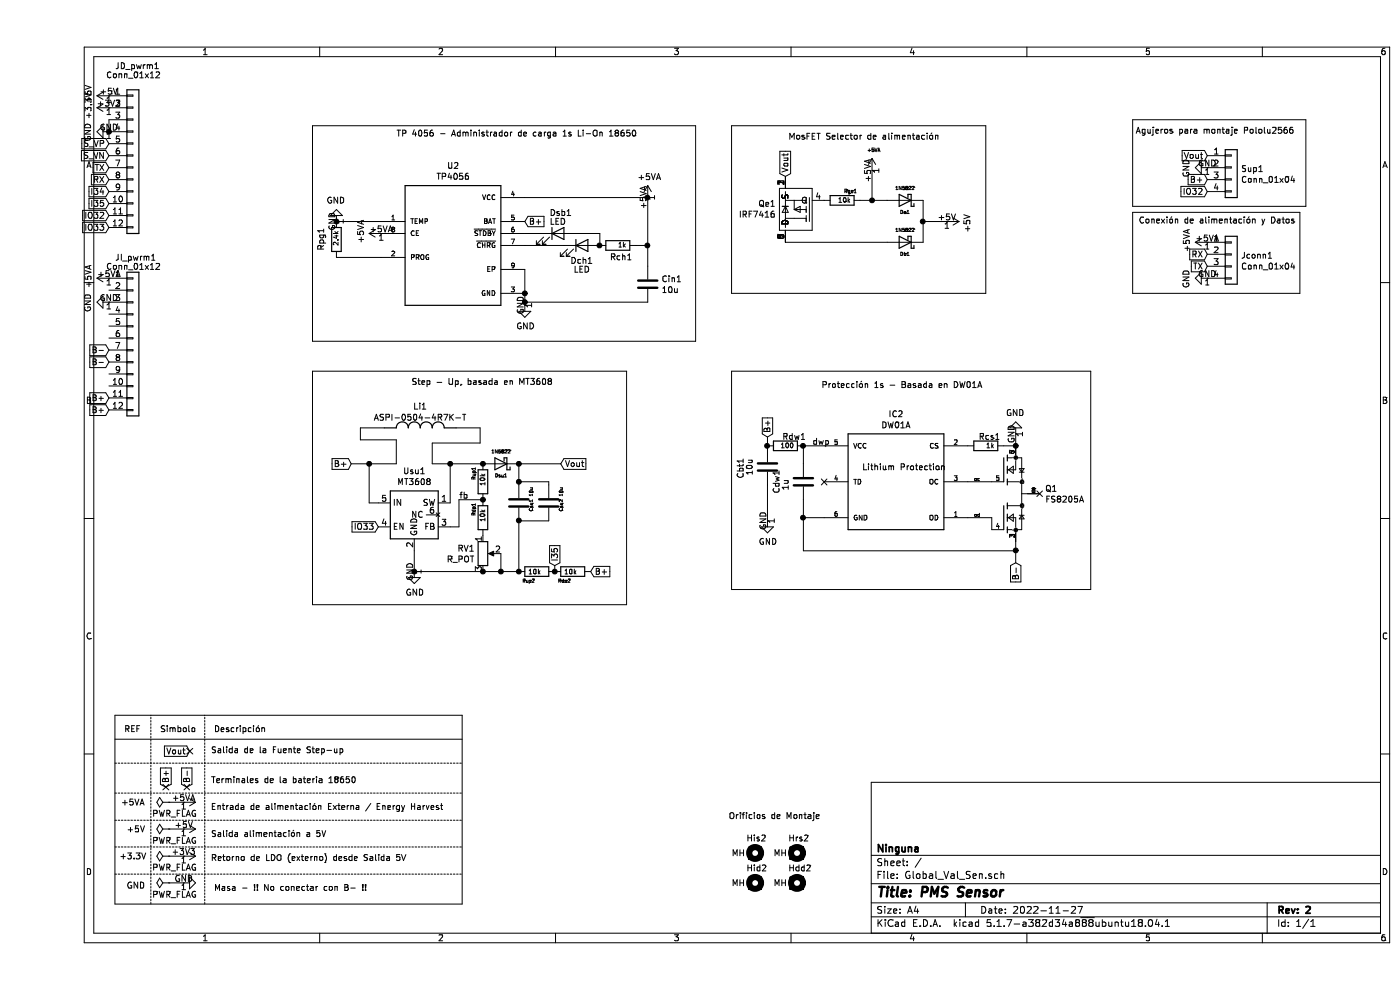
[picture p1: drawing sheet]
EESchema Schematic File Version 4
EELAYER 30 0
EELAYER END
$Descr A4 11693 8268
encoding utf-8
Sheet 1 1
Title "PMS Sensor "
Date "2022-11-27"
Rev "2"
Comp "Ninguna"
Comment1 ""
Comment2 ""
Comment3 ""
Comment4 ""
$EndDescr
$Comp
L Connector_Generic:Conn_01x12 JD_pwrm1
U 1 1
P 800 1300
F 0 "JD_pwrm1" H 650 2050 50  0000 L CNN
F 1 "Conn_01x12" H 575 1975 50  0000 L CNN
F 2 "Connector_PinSocket_2.00mm:PinSocket_1x12_P2.00mm_Vertical" H 800 1300 50  0001 C CNN
F 3 "~" H 800 1300 50  0001 C CNN
	1    800  1300
	1    0    0    -1  
$EndComp
$Comp
L Connector_Generic:Conn_01x12 JI_pwrm1
U 1 1
P 800 2825
F 0 "JI_pwrm1" H 650 3500 50  0000 L CNN
F 1 "Conn_01x12" H 575 3425 50  0000 L CNN
F 2 "Connector_PinSocket_2.00mm:PinSocket_1x12_P2.00mm_Vertical" H 800 2825 50  0001 C CNN
F 3 "~" H 800 2825 50  0001 C CNN
	1    800  2825
	1    0    0    -1  
$EndComp
$Comp
L power:PWR_FLAG #FLG01
U 1 1
P 1100 7375
F 0 "#FLG01" H 1100 7450 50  0001 C CNN
F 1 "PWR_FLAG" V 1000 7325 50  0000 C CNN
F 2 "" H 1100 7375 50  0001 C CNN
F 3 "~" H 1100 7375 50  0001 C CNN
	1    1100 7375
	0    -1   -1   0   
$EndComp
$Comp
L power:GND #PWR01
U 1 1
P 1225 7375
F 0 "#PWR01" H 1225 7125 50  0001 C CNN
F 1 "GND" V 1200 7775 50  0000 C CNN
F 2 "" H 1225 7375 50  0001 C CNN
F 3 "" H 1225 7375 50  0001 C CNN
	1    1225 7375
	0    -1   -1   0   
$EndComp
Wire Wire Line
	1225 7375 1100 7375
$Comp
L power:PWR_FLAG #FLG02
U 1 1
P 1100 7150
F 0 "#FLG02" H 1100 7225 50  0001 C CNN
F 1 "PWR_FLAG" V 1000 7100 50  0000 C CNN
F 2 "" H 1100 7150 50  0001 C CNN
F 3 "~" H 1100 7150 50  0001 C CNN
	1    1100 7150
	0    -1   -1   0   
$EndComp
$Comp
L power:+3.3V #PWR02
U 1 1
P 1225 7150
F 0 "#PWR02" H 1225 7000 50  0001 C CNN
F 1 "+3.3V" V 1225 6725 50  0000 C CNN
F 2 "" H 1225 7150 50  0001 C CNN
F 3 "" H 1225 7150 50  0001 C CNN
	1    1225 7150
	0    1    1    0   
$EndComp
Wire Wire Line
	1225 7150 1100 7150
$Comp
L power:+5V #PWR07
U 1 1
P 1225 6925
F 0 "#PWR07" H 1225 6775 50  0001 C CNN
F 1 "+5V" V 1225 6525 50  0000 C CNN
F 2 "" H 1225 6925 50  0001 C CNN
F 3 "" H 1225 6925 50  0001 C CNN
	1    1225 6925
	0    1    1    0   
$EndComp
$Comp
L power:PWR_FLAG #FLG03
U 1 1
P 1100 6925
F 0 "#FLG03" H 1100 7000 50  0001 C CNN
F 1 "PWR_FLAG" V 1000 6875 50  0000 C CNN
F 2 "" H 1100 6925 50  0001 C CNN
F 3 "~" H 1100 6925 50  0001 C CNN
	1    1100 6925
	0    -1   -1   0   
$EndComp
Wire Wire Line
	1225 6925 1100 6925
$Comp
L power:GND #PWR0108
U 1 1
P 600 1100
F 0 "#PWR0108" H 600 850 50  0001 C CNN
F 1 "GND" H 605 927 50  0000 C CNN
F 2 "" H 600 1100 50  0001 C CNN
F 3 "" H 600 1100 50  0001 C CNN
	1    600  1100
	0    1    1    0   
$EndComp
$Comp
L power:+5V #PWR0109
U 1 1
P 600 800
F 0 "#PWR0109" H 600 650 50  0001 C CNN
F 1 "+5V" H 615 973 50  0000 C CNN
F 2 "" H 600 800 50  0001 C CNN
F 3 "" H 600 800 50  0001 C CNN
	1    600  800 
	0    -1   -1   0   
$EndComp
Text GLabel 600  1500 0    50   Input ~ 0
RX
Text GLabel 600  1400 0    50   Input ~ 0
TX
Text GLabel 600  1200 0    50   Input ~ 0
S_VP
Text GLabel 600  1300 0    50   Input ~ 0
S_VN
Text GLabel 600  1600 0    50   Input ~ 0
I34
Text GLabel 600  1700 0    50   Input ~ 0
I35
Text GLabel 600  1800 0    50   Input ~ 0
IO32
Text GLabel 600  1900 0    50   Input ~ 0
IO33
Wire Wire Line
	600  1000 600  1100
Connection ~ 600  1100
$Comp
L power:+3.3V #PWR0110
U 1 1
P 600 900
F 0 "#PWR0110" H 600 750 50  0001 C CNN
F 1 "+3.3V" H 615 1073 50  0000 C CNN
F 2 "" H 600 900 50  0001 C CNN
F 3 "" H 600 900 50  0001 C CNN
	1    600  900 
	0    -1   -1   0   
$EndComp
$Comp
L Device:LED Dsb1
U 1 1
P 4350 1950
F 0 "Dsb1" H 4375 2125 50  0000 C CNN
F 1 "LED" H 4350 2050 50  0000 C CNN
F 2 "LED_SMD:LED_1206_3216Metric_Castellated" H 4350 1950 50  0001 C CNN
F 3 "~" H 4350 1950 50  0001 C CNN
	1    4350 1950
	1    0    0    -1  
$EndComp
Wire Wire Line
	4200 1950 4075 1950
$Comp
L Device:LED Dch1
U 1 1
P 4550 2050
F 0 "Dch1" H 4550 1925 50  0000 C CNN
F 1 "LED" H 4550 1850 50  0000 C CNN
F 2 "LED_SMD:LED_1206_3216Metric_Castellated" H 4550 2050 50  0001 C CNN
F 3 "~" H 4550 2050 50  0001 C CNN
	1    4550 2050
	1    0    0    -1  
$EndComp
Wire Wire Line
	4400 2050 4075 2050
Wire Wire Line
	5100 1650 4075 1650
$Comp
L power:GND #PWR013
U 1 1
P 4075 2550
F 0 "#PWR013" H 4075 2300 50  0001 C CNN
F 1 "GND" H 4080 2377 50  0000 C CNN
F 2 "" H 4075 2550 50  0001 C CNN
F 3 "" H 4075 2550 50  0001 C CNN
	1    4075 2550
	1    0    0    -1  
$EndComp
$Comp
L Device:R Rch1
U 1 1
P 4850 2050
F 0 "Rch1" V 4750 1925 50  0000 L CNN
F 1 "1k" V 4850 1975 39  0000 L CNN
F 2 "Resistor_SMD:R_1206_3216Metric_Pad1.30x1.75mm_HandSolder" V 4780 2050 50  0001 C CNN
F 3 "~" H 4850 2050 50  0001 C CNN
	1    4850 2050
	0    -1   -1   0   
$EndComp
Connection ~ 4075 2450
Wire Wire Line
	4075 2250 4075 2450
Wire Wire Line
	4075 2550 4075 2525
$Comp
L Device:R Rpg1
U 1 1
P 2500 2000
F 0 "Rpg1" V 2625 1900 50  0000 L CNN
F 1 "2.4k" V 2500 1925 39  0000 L CNN
F 2 "Resistor_SMD:R_1206_3216Metric_Pad1.30x1.75mm_HandSolder" V 2430 2000 50  0001 C CNN
F 3 "~" H 2500 2000 50  0001 C CNN
	1    2500 2000
	-1   0    0    1   
$EndComp
$Comp
L Baterias_administradores:TP4056 U2
U 1 1
P 3475 2050
F 0 "U2" H 3475 2717 50  0000 C CNN
F 1 "TP4056" H 3475 2626 50  0000 C CNN
F 2 "BK-18650-PC4:SOP127P600X175-9N" H 3100 1700 31  0001 L BNN
F 3 "" H 3225 2775 50  0001 L BNN
F 4 "1.75mm" H 3100 1625 31  0001 L BNN "MAXIMUM_PACKAGE_HEIGHT"
	1    3475 2050
	1    0    0    -1  
$EndComp
$Comp
L power:GND #PWR011
U 1 1
P 2500 1850
F 0 "#PWR011" H 2500 1600 50  0001 C CNN
F 1 "GND" H 2505 1677 50  0000 C CNN
F 2 "" H 2500 1850 50  0001 C CNN
F 3 "" H 2500 1850 50  0001 C CNN
	1    2500 1850
	-1   0    0    1   
$EndComp
$Comp
L Device:C Cin1
U 1 1
P 5100 2375
F 0 "Cin1" H 5215 2421 50  0000 L CNN
F 1 "10u" H 5215 2330 50  0000 L CNN
F 2 "Capacitor_Tantalum_SMD:CP_EIA-3216-10_Kemet-I_Pad1.58x1.35mm_HandSolder" H 5138 2225 50  0001 C CNN
F 3 "~" H 5100 2375 50  0001 C CNN
	1    5100 2375
	1    0    0    -1  
$EndComp
Connection ~ 4075 2525
Wire Wire Line
	4075 2525 4075 2450
Wire Wire Line
	2500 2150 2875 2150
Wire Wire Line
	2875 1850 2500 1850
Connection ~ 2500 1850
$Comp
L Device:C Cbt1
U 1 1
P 6100 3900
F 0 "Cbt1" V 5875 3800 50  0000 L CNN
F 1 "10u" V 5950 3825 50  0000 L CNN
F 2 "Capacitor_Tantalum_SMD:CP_EIA-3216-10_Kemet-I_Pad1.58x1.35mm_HandSolder" H 6138 3750 50  0001 C CNN
F 3 "~" H 6100 3900 50  0001 C CNN
	1    6100 3900
	1    0    0    -1  
$EndComp
Text GLabel 4075 1850 2    50   Input ~ 0
B+
$Comp
L Baterias_administradores:DW01A IC2
U 1 1
P 7175 4025
F 0 "IC2" H 7175 4592 50  0000 C CNN
F 1 "DW01A" H 7175 4501 50  0000 C CNN
F 2 "Package_TO_SOT_SMD:SOT-23-6_Handsoldering" H 7025 3650 35  0001 L BNN
F 3 "" H 7175 4025 50  0001 L BNN
	1    7175 4025
	1    0    0    -1  
$EndComp
$Comp
L Baterias_administradores:FS8205A Q1
U 1 1
P 8175 4125
F 0 "Q1" H 8419 4171 50  0000 L CNN
F 1 "FS8205A" H 8419 4080 50  0000 L CNN
F 2 "BK-18650-PC4:SOP65P640X120-8N" H 8325 3550 50  0001 L BNN
F 3 "" H 8900 3900 50  0001 L BNN
F 4 "1.2mm" H 8475 3825 50  0001 L BNN "MAXIMUM_PACKAGE_HEIGHT"
F 5 "Fortune Semiconductor" H 8325 3700 50  0001 L BNN "MANUFACTURER"
F 6 "IPC 7351B" H 7575 3950 50  0001 L BNN "STANDARD"
F 7 "1.7" H 8875 3900 50  0001 L BNN "PARTREV"
	1    8175 4125
	1    0    0    -1  
$EndComp
Wire Wire Line
	7975 4325 7975 4425
Text GLabel 8175 4700 3    50   Input ~ 0
B-
NoConn ~ 6575 4025
NoConn ~ 8375 4125
$Comp
L Device:R Rcs1
U 1 1
P 7925 3725
F 0 "Rcs1" V 8000 3600 50  0000 L CNN
F 1 "1k" V 7925 3650 39  0000 L CNN
F 2 "Resistor_SMD:R_1206_3216Metric_Pad1.30x1.75mm_HandSolder" V 7855 3725 50  0001 C CNN
F 3 "~" H 7925 3725 50  0001 C CNN
	1    7925 3725
	0    -1   -1   0   
$EndComp
Wire Wire Line
	8175 3725 8075 3725
Wire Wire Line
	4075 2525 5100 2525
Text GLabel 6100 3650 1    50   Input ~ 0
B+
$Comp
L Device:R Rdw1
U 1 1
P 6250 3725
F 0 "Rdw1" V 6325 3550 50  0000 L CNN
F 1 "100" V 6250 3650 39  0000 L CNN
F 2 "Resistor_SMD:R_1206_3216Metric_Pad1.30x1.75mm_HandSolder" V 6180 3725 50  0001 C CNN
F 3 "~" H 6250 3725 50  0001 C CNN
	1    6250 3725
	0    -1   -1   0   
$EndComp
$Comp
L power:GND #PWR016
U 1 1
P 8175 3625
F 0 "#PWR016" H 8175 3375 50  0001 C CNN
F 1 "GND" H 8180 3452 50  0000 C CNN
F 2 "" H 8175 3625 50  0001 C CNN
F 3 "" H 8175 3625 50  0001 C CNN
	1    8175 3625
	-1   0    0    1   
$EndComp
Wire Wire Line
	8175 3725 8175 3625
Connection ~ 8175 3725
$Comp
L Device:C Cdw1
U 1 1
P 6400 4025
F 0 "Cdw1" V 6175 3925 50  0000 L CNN
F 1 "1u" V 6250 3950 50  0000 L CNN
F 2 "Capacitor_Tantalum_SMD:CP_EIA-3216-10_Kemet-I_Pad1.58x1.35mm_HandSolder" H 6438 3875 50  0001 C CNN
F 3 "~" H 6400 4025 50  0001 C CNN
	1    6400 4025
	1    0    0    -1  
$EndComp
Wire Wire Line
	6400 3725 6400 3875
$Comp
L power:GND #PWR015
U 1 1
P 6100 4350
F 0 "#PWR015" H 6100 4100 50  0001 C CNN
F 1 "GND" H 6105 4177 50  0000 C CNN
F 2 "" H 6100 4350 50  0001 C CNN
F 3 "" H 6100 4350 50  0001 C CNN
	1    6100 4350
	1    0    0    -1  
$EndComp
Wire Wire Line
	6100 3650 6100 3725
Wire Wire Line
	6100 4050 6100 4350
Wire Wire Line
	7975 4025 7775 4025
Wire Wire Line
	7975 4325 7775 4325
Wire Wire Line
	8175 4525 8175 4600
Wire Wire Line
	6400 4175 6400 4325
Connection ~ 6100 3725
Wire Wire Line
	6100 3725 6100 3750
Wire Wire Line
	6575 3725 6400 3725
Connection ~ 6400 3725
Wire Wire Line
	6400 4600 8175 4600
Connection ~ 8175 4600
Wire Wire Line
	8175 4600 8175 4700
Wire Wire Line
	6575 4325 6400 4325
Connection ~ 6400 4325
Wire Wire Line
	6400 4325 6400 4600
$Comp
L Mechanical:MountingHole Hid2
U 1 1
P 6000 7375
F 0 "Hid2" H 5925 7500 50  0000 L CNN
F 1 "MH" H 5800 7375 50  0000 L CNN
F 2 "MountingHole:MountingHole_2.2mm_M2_DIN965" H 6000 7375 50  0001 C CNN
F 3 "~" H 6000 7375 50  0001 C CNN
	1    6000 7375
	1    0    0    -1  
$EndComp
$Comp
L Mechanical:MountingHole His2
U 1 1
P 6000 7125
F 0 "His2" H 5925 7250 50  0000 L CNN
F 1 "MH" H 5800 7125 50  0000 L CNN
F 2 "MountingHole:MountingHole_2.2mm_M2_DIN965" H 6000 7125 50  0001 C CNN
F 3 "~" H 6000 7125 50  0001 C CNN
	1    6000 7125
	1    0    0    -1  
$EndComp
$Comp
L Mechanical:MountingHole Hdd2
U 1 1
P 6350 7375
F 0 "Hdd2" H 6275 7500 50  0000 L CNN
F 1 "MH" H 6150 7375 50  0000 L CNN
F 2 "MountingHole:MountingHole_2.2mm_M2_DIN965" H 6350 7375 50  0001 C CNN
F 3 "~" H 6350 7375 50  0001 C CNN
	1    6350 7375
	1    0    0    -1  
$EndComp
$Comp
L Mechanical:MountingHole Hrs2
U 1 1
P 6350 7125
F 0 "Hrs2" H 6275 7250 50  0000 L CNN
F 1 "MH" H 6150 7125 50  0000 L CNN
F 2 "MountingHole:MountingHole_2.2mm_M2_DIN965" H 6350 7125 50  0001 C CNN
F 3 "~" H 6350 7125 50  0001 C CNN
	1    6350 7125
	1    0    0    -1  
$EndComp
$Comp
L power:+5VA #PWR0103
U 1 1
P 600 2325
F 0 "#PWR0103" H 600 2175 50  0001 C CNN
F 1 "+5VA" H 615 2498 50  0000 C CNN
F 2 "" H 600 2325 50  0001 C CNN
F 3 "" H 600 2325 50  0001 C CNN
	1    600  2325
	0    -1   -1   0   
$EndComp
$Comp
L power:+5VA #PWR0114
U 1 1
P 1225 6700
F 0 "#PWR0114" H 1225 6550 50  0001 C CNN
F 1 "+5VA" V 1225 6275 50  0000 C CNN
F 2 "" H 1225 6700 50  0001 C CNN
F 3 "" H 1225 6700 50  0001 C CNN
	1    1225 6700
	0    1    1    0   
$EndComp
$Comp
L power:PWR_FLAG #FLG0101
U 1 1
P 1100 6700
F 0 "#FLG0101" H 1100 6775 50  0001 C CNN
F 1 "PWR_FLAG" V 1000 6650 50  0000 C CNN
F 2 "" H 1100 6700 50  0001 C CNN
F 3 "~" H 1100 6700 50  0001 C CNN
	1    1100 6700
	0    -1   -1   0   
$EndComp
Wire Wire Line
	1225 6700 1100 6700
$Comp
L power:+5VA #PWR0115
U 1 1
P 5100 1650
F 0 "#PWR0115" H 5100 1500 50  0001 C CNN
F 1 "+5VA" H 5115 1823 50  0000 C CNN
F 2 "" H 5100 1650 50  0001 C CNN
F 3 "" H 5100 1650 50  0001 C CNN
	1    5100 1650
	1    0    0    -1  
$EndComp
Connection ~ 5100 1650
$Comp
L power:+5VA #PWR0116
U 1 1
P 2875 1950
F 0 "#PWR0116" H 2875 1800 50  0001 C CNN
F 1 "+5VA" H 2890 2123 50  0000 C CNN
F 2 "" H 2875 1950 50  0001 C CNN
F 3 "" H 2875 1950 50  0001 C CNN
	1    2875 1950
	0    -1   -1   0   
$EndComp
Text Label 6475 3725 0    50   ~ 0
dwp
$Comp
L Connector_Generic:Conn_01x04 Jconn1
U 1 1
P 9975 2125
F 0 "Jconn1" H 10055 2117 50  0000 L CNN
F 1 "Conn_01x04" H 10055 2026 50  0000 L CNN
F 2 "Connector_PinHeader_2.00mm:PinHeader_1x04_P2.00mm_Vertical" H 9975 2125 50  0001 C CNN
F 3 "~" H 9975 2125 50  0001 C CNN
	1    9975 2125
	1    0    0    -1  
$EndComp
$Comp
L power:+5VA #PWR012
U 1 1
P 9775 2025
F 0 "#PWR012" H 9775 1875 50  0001 C CNN
F 1 "+5VA" H 9790 2198 50  0000 C CNN
F 2 "" H 9775 2025 50  0001 C CNN
F 3 "" H 9775 2025 50  0001 C CNN
	1    9775 2025
	0    -1   -1   0   
$EndComp
Text GLabel 9775 2125 0    50   Input ~ 0
RX
Text GLabel 9775 2225 0    50   Input ~ 0
TX
$Comp
L power:GND #PWR0117
U 1 1
P 9775 2325
F 0 "#PWR0117" H 9775 2075 50  0001 C CNN
F 1 "GND" H 9780 2152 50  0000 C CNN
F 2 "" H 9775 2325 50  0001 C CNN
F 3 "" H 9775 2325 50  0001 C CNN
	1    9775 2325
	0    1    1    0   
$EndComp
$Comp
L Diode:1N5822 Da1
U 1 1
P 7250 1675
F 0 "Da1" H 7250 1775 28  0000 C CNN
F 1 "1N5822" H 7250 1575 28  0000 C CNN
F 2 "Diode_SMD:D_SMA" H 7250 1500 50  0001 C CNN
F 3 "http://www.vishay.com/docs/88526/1n5820.pdf" H 7250 1675 50  0001 C CNN
	1    7250 1675
	-1   0    0    1   
$EndComp
$Comp
L power:+5V #PWR0118
U 1 1
P 7600 1850
F 0 "#PWR0118" H 7600 1700 50  0001 C CNN
F 1 "+5V" H 7615 2023 50  0000 C CNN
F 2 "" H 7600 1850 50  0001 C CNN
F 3 "" H 7600 1850 50  0001 C CNN
	1    7600 1850
	0    1    1    0   
$EndComp
$Comp
L Diode:1N5822 Db1
U 1 1
P 7250 2025
F 0 "Db1" H 7250 2125 28  0000 C CNN
F 1 "1N5822" H 7250 1925 28  0000 C CNN
F 2 "Diode_SMD:D_SMA" H 7250 1850 50  0001 C CNN
F 3 "http://www.vishay.com/docs/88526/1n5820.pdf" H 7250 2025 50  0001 C CNN
	1    7250 2025
	-1   0    0    1   
$EndComp
$Comp
L power:+5VA #PWR0119
U 1 1
P 6975 1425
F 0 "#PWR0119" H 6975 1275 50  0001 C CNN
F 1 "+5VA" H 6990 1598 28  0000 C CNN
F 2 "" H 6975 1425 50  0001 C CNN
F 3 "" H 6975 1425 50  0001 C CNN
	1    6975 1425
	1    0    0    -1  
$EndComp
$Comp
L Device:R Rge1
U 1 1
P 6725 1675
F 0 "Rge1" V 6800 1550 28  0000 L CNN
F 1 "10k" V 6725 1600 39  0000 L CNN
F 2 "Resistor_SMD:R_1206_3216Metric_Pad1.30x1.75mm_HandSolder" V 6655 1675 50  0001 C CNN
F 3 "~" H 6725 1675 50  0001 C CNN
	1    6725 1675
	0    -1   -1   0   
$EndComp
$Comp
L Baterias_administradores:IRF7416 Qe1
U 1 1
P 6300 1750
F 0 "Qe1" H 6428 1704 50  0000 L CNN
F 1 "IRF7416" H 6428 1795 50  0000 L CNN
F 2 "BK-18650-PC4:SO-8_3.9x4.9mm_P1.27mm" H 6000 2125 50  0001 C CNN
F 3 "" H 6000 2125 50  0001 C CNN
	1    6300 1750
	-1   0    0    1   
$EndComp
Wire Wire Line
	6250 2025 7100 2025
Wire Wire Line
	5100 1650 5100 2050
Wire Wire Line
	5000 2050 5100 2050
Connection ~ 5100 2050
Wire Wire Line
	5100 2050 5100 2225
Wire Wire Line
	4700 1950 4700 2050
Wire Wire Line
	4500 1950 4700 1950
Connection ~ 4700 2050
Text Label 7825 4025 0    28   ~ 0
oc
Text Label 7825 4325 0    28   ~ 0
od
Text GLabel 600  3425 0    50   Input ~ 0
B+
Text GLabel 600  2925 0    50   Input ~ 0
B-
$Comp
L Connector_Generic:Conn_01x04 Sup1
U 1 1
P 9975 1400
F 0 "Sup1" H 10055 1392 50  0000 L CNN
F 1 "Conn_01x04" H 10055 1301 50  0000 L CNN
F 2 "Connector_PinSocket_2.54mm:PinSocket_1x04_P2.54mm_Vertical" H 9975 1400 50  0001 C CNN
F 3 "~" H 9975 1400 50  0001 C CNN
	1    9975 1400
	1    0    0    -1  
$EndComp
Text GLabel 9775 1300 0    50   Input ~ 0
Vout
Text GLabel 6250 1475 1    50   Input ~ 0
Vout
$Comp
L power:GND #PWR0120
U 1 1
P 9775 1400
F 0 "#PWR0120" H 9775 1150 50  0001 C CNN
F 1 "GND" H 9780 1227 50  0000 C CNN
F 2 "" H 9775 1400 50  0001 C CNN
F 3 "" H 9775 1400 50  0001 C CNN
	1    9775 1400
	0    1    1    0   
$EndComp
Text GLabel 9775 1500 0    50   Input ~ 0
B+
$Comp
L Regulator_Switching:MT3608 Usu1
U 1 1
P 3150 4300
F 0 "Usu1" H 3150 4667 50  0000 C CNN
F 1 "MT3608" H 3150 4576 50  0000 C CNN
F 2 "Package_TO_SOT_SMD:SOT-23-6" H 3200 4050 50  0001 L CIN
F 3 "https://www.olimex.com/Products/Breadboarding/BB-PWR-3608/resources/MT3608.pdf" H 2900 4750 50  0001 C CNN
	1    3150 4300
	1    0    0    -1  
$EndComp
$Comp
L Device:C Csu1
U 1 1
P 4025 4200
F 0 "Csu1" V 4125 4125 28  0000 L CNN
F 1 "10u" V 4125 4250 28  0000 L CNN
F 2 "Capacitor_Tantalum_SMD:CP_EIA-3216-10_Kemet-I_Pad1.58x1.35mm_HandSolder" H 4063 4050 50  0001 C CNN
F 3 "~" H 4025 4200 50  0001 C CNN
	1    4025 4200
	1    0    0    -1  
$EndComp
Wire Wire Line
	4025 4050 4025 4025
$Comp
L Device:R Rup1
U 1 1
P 3725 4025
F 0 "Rup1" V 3800 3900 28  0000 L CNN
F 1 "10k" V 3725 3950 39  0000 L CNN
F 2 "Resistor_SMD:R_1206_3216Metric_Pad1.30x1.75mm_HandSolder" V 3655 4025 50  0001 C CNN
F 3 "~" H 3725 4025 50  0001 C CNN
	1    3725 4025
	-1   0    0    1   
$EndComp
$Comp
L Diode:1N5822 Dsu1
U 1 1
P 3875 3875
F 0 "Dsu1" H 3875 3975 28  0000 C CNN
F 1 "1N5822" H 3875 3775 28  0000 C CNN
F 2 "Diode_SMD:D_SMA" H 3875 3700 50  0001 C CNN
F 3 "http://www.vishay.com/docs/88526/1n5820.pdf" H 3875 3875 50  0001 C CNN
	1    3875 3875
	-1   0    0    1   
$EndComp
$Comp
L Device:R Rdo1
U 1 1
P 3725 4325
F 0 "Rdo1" V 3800 4200 28  0000 L CNN
F 1 "10k" V 3725 4250 39  0000 L CNN
F 2 "Resistor_SMD:R_1206_3216Metric_Pad1.30x1.75mm_HandSolder" V 3655 4325 50  0001 C CNN
F 3 "~" H 3725 4325 50  0001 C CNN
	1    3725 4325
	-1   0    0    1   
$EndComp
Wire Wire Line
	3450 4400 3525 4400
Wire Wire Line
	3525 4400 3525 4175
Wire Wire Line
	3525 4175 3725 4175
Connection ~ 3725 4175
Wire Wire Line
	3725 3875 3450 3875
Connection ~ 3725 3875
Wire Wire Line
	2850 4200 2775 4200
Wire Wire Line
	2775 4200 2775 3875
Wire Wire Line
	2775 3875 3000 3875
Text GLabel 2625 3875 0    50   Input ~ 0
B+
Wire Wire Line
	2775 3875 2625 3875
Connection ~ 2775 3875
Wire Wire Line
	3450 4200 3450 3875
Connection ~ 3450 3875
Wire Wire Line
	3450 3875 3300 3875
$Comp
L Inductores:ASPI-0504-4R7K-T Li1
U 1 1
P 3200 3575
F 0 "Li1" H 3200 3756 50  0000 C CNN
F 1 "ASPI-0504-4R7K-T" H 3200 3665 50  0000 C CNN
F 2 "BK-18650-PC4:IND_ASPI-0504-4R7K-T" H 2625 3700 50  0001 L BNN
F 3 "" H 3200 3575 50  0001 L BNN
F 4 "Manufacturer Recommendations" H 2625 3700 50  0001 L BNN "STANDARD"
F 5 "4.85mm" H 2625 3700 50  0001 L BNN "MAXIMUM_PACKAGE_HEIGHT"
F 6 "06.24.13" H 2625 3700 50  0001 L BNN "PARTREV"
F 7 "ABRACON" H 2625 3700 50  0001 L BNN "MANUFACTURER"
	1    3200 3575
	1    0    0    -1  
$EndComp
Wire Wire Line
	3300 3875 3300 3700
Wire Wire Line
	3300 3700 3700 3700
Wire Wire Line
	3700 3700 3700 3575
Wire Wire Line
	2700 3575 2700 3675
Wire Wire Line
	2700 3675 3000 3675
Wire Wire Line
	3000 3675 3000 3875
Text GLabel 4375 3875 2    50   Input ~ 0
Vout
Text Label 3525 4175 0    50   ~ 0
fb
$Comp
L Device:C Csu2
U 1 1
P 4275 4200
F 0 "Csu2" V 4375 4125 28  0000 L CNN
F 1 "10u" V 4375 4250 28  0000 L CNN
F 2 "Capacitor_Tantalum_SMD:CP_EIA-3216-10_Kemet-I_Pad1.58x1.35mm_HandSolder" H 4313 4050 50  0001 C CNN
F 3 "~" H 4275 4200 50  0001 C CNN
	1    4275 4200
	1    0    0    -1  
$EndComp
Wire Wire Line
	4275 4050 4275 4025
Wire Wire Line
	4275 4025 4025 4025
Connection ~ 4025 4025
Wire Wire Line
	4025 4025 4025 3875
Wire Wire Line
	4275 4350 4025 4350
Connection ~ 4025 4350
$Comp
L Device:R_POT RV1
U 1 1
P 3725 4625
F 0 "RV1" H 3656 4671 50  0000 R CNN
F 1 "R_POT" H 3656 4580 50  0000 R CNN
F 2 "Potentiometer_SMD:Potentiometer_Bourns_TC33X_Vertical" H 3725 4625 50  0001 C CNN
F 3 "~" H 3725 4625 50  0001 C CNN
	1    3725 4625
	1    0    0    -1  
$EndComp
Wire Wire Line
	3725 4775 3875 4775
Wire Wire Line
	3875 4775 3875 4625
Wire Wire Line
	4025 4775 3875 4775
Wire Wire Line
	4025 4350 4025 4775
Connection ~ 3875 4775
Wire Wire Line
	3150 4600 3150 4775
Wire Wire Line
	3150 4775 3725 4775
Connection ~ 3725 4775
$Comp
L power:GND #PWR014
U 1 1
P 3150 4775
F 0 "#PWR014" H 3150 4525 50  0001 C CNN
F 1 "GND" H 3155 4602 50  0000 C CNN
F 2 "" H 3150 4775 50  0001 C CNN
F 3 "" H 3150 4775 50  0001 C CNN
	1    3150 4775
	1    0    0    -1  
$EndComp
Connection ~ 3150 4775
$Comp
L Device:R Rup2
U 1 1
P 4175 4775
F 0 "Rup2" V 4250 4650 28  0000 L CNN
F 1 "10k" V 4175 4700 39  0000 L CNN
F 2 "Resistor_SMD:R_1206_3216Metric_Pad1.30x1.75mm_HandSolder" V 4105 4775 50  0001 C CNN
F 3 "~" H 4175 4775 50  0001 C CNN
	1    4175 4775
	0    1    1    0   
$EndComp
$Comp
L Device:R Rdo2
U 1 1
P 4475 4775
F 0 "Rdo2" V 4550 4650 28  0000 L CNN
F 1 "10k" V 4475 4700 39  0000 L CNN
F 2 "Resistor_SMD:R_1206_3216Metric_Pad1.30x1.75mm_HandSolder" V 4405 4775 50  0001 C CNN
F 3 "~" H 4475 4775 50  0001 C CNN
	1    4475 4775
	0    1    1    0   
$EndComp
Connection ~ 4025 4775
Text GLabel 4625 4775 2    50   Input ~ 0
B+
Text GLabel 2850 4400 0    50   Input ~ 0
IO33
Wire Wire Line
	4325 4725 4325 4775
Connection ~ 4325 4775
Text GLabel 4325 4725 1    50   Input ~ 0
I35
Text GLabel 9775 1600 0    50   Input ~ 0
IO32
Text GLabel 600  3025 0    50   Input ~ 0
B-
Text GLabel 600  3325 0    50   Input ~ 0
B+
$Comp
L power:GND #PWR?
U 1 1
P 600 2525
F 0 "#PWR?" H 600 2275 50  0001 C CNN
F 1 "GND" H 605 2352 50  0000 C CNN
F 2 "" H 600 2525 50  0001 C CNN
F 3 "" H 600 2525 50  0001 C CNN
	1    600  2525
	0    1    1    0   
$EndComp
Wire Notes Line style solid
	5800 2450 7925 2450
Wire Notes Line style solid
	7925 2450 7925 1050
Wire Notes Line style solid
	7925 1050 5800 1050
Wire Notes Line style solid
	5800 1050 5800 2450
Text Notes 6275 1175 0    50   ~ 0
MosFET Selector de alimentación
Text Notes 5775 6850 0    50   ~ 0
Orificios de Montaje
Wire Wire Line
	7400 1675 7400 1850
Wire Wire Line
	7600 1850 7400 1850
Connection ~ 7400 1850
Wire Wire Line
	7400 1850 7400 2025
Wire Wire Line
	6875 1675 6975 1675
Wire Wire Line
	6975 1425 6975 1675
Connection ~ 6975 1675
Wire Wire Line
	6975 1675 7100 1675
Text Notes 1450 6775 0    50   ~ 0
Entrada de alimentación Externa / Energy Harvest
Wire Wire Line
	4375 3875 4025 3875
Connection ~ 4025 3875
Text Notes 1450 7000 0    50   ~ 0
Salida alimentación a 5V
Text Notes 1450 7200 0    50   ~ 0
Retorno de LDO (externo) desde Salida 5V
Wire Notes Line style solid
	2300 1050 5500 1050
Wire Notes Line style solid
	5500 1050 5500 2850
Wire Notes Line style solid
	2300 2850 2300 1050
Wire Notes Line style solid
	2300 2850 5500 2850
Text Notes 3000 1150 0    50   ~ 0
TP 4056 - Administrador de carga 1s Li-On 18650
Text Notes 3125 3225 0    50   ~ 0
Step - Up, basada en MT3608 
Wire Notes Line style solid
	2300 3100 2300 5050
Wire Notes Line style solid
	2300 5050 4925 5050
Wire Notes Line style solid
	4925 5050 4925 3100
Wire Notes Line style solid
	4925 3100 2300 3100
Text Notes 6550 3250 0    50   ~ 0
Protección 1s - Basada en DW01A
Wire Notes Line style solid
	5800 3100 8800 3100
Wire Notes Line style solid
	8800 3100 8800 4925
Wire Notes Line style solid
	8800 4925 5800 4925
Wire Notes Line style solid
	5800 4925 5800 3100
Text Notes 9175 1125 0    50   ~ 0
Agujeros para montaje Pololu2566
Wire Notes Line style solid
	9150 1000 10600 1000
Wire Notes Line style solid
	10600 1000 10600 1725
Wire Notes Line style solid
	10600 1725 9150 1725
Wire Notes Line style solid
	9150 1725 9150 1000
Text GLabel 1075 6575 1    50   Input ~ 0
B+
Text GLabel 1250 6575 1    50   Input ~ 0
B-
NoConn ~ 1250 6575
NoConn ~ 1075 6575
Text Notes 1450 6550 0    50   ~ 0
Terminales de la bateria 18650
Text GLabel 1275 6275 0    50   Input ~ 0
Vout
NoConn ~ 1275 6275
Text Notes 1450 6300 0    50   ~ 0
Salida de la Fuente Step-up
Wire Notes Line style solid
	650  7550 3550 7550
Wire Notes Line style solid
	3550 6175 650  6175
Wire Notes Line
	650  6375 3550 6375
Wire Notes Line
	650  6850 3550 6850
Wire Notes Line
	650  6625 3550 6625
Wire Notes Line
	650  7075 3550 7075
Wire Notes Line
	650  7300 3550 7300
Text Notes 1475 7450 0    50   ~ 0
Masa - !! No conectar con B- !!
Wire Notes Line
	950  7550 950  5975
Wire Notes Line style solid
	650  5975 3550 5975
Wire Notes Line style solid
	650  5975 650  7550
Wire Notes Line style solid
	3550 5975 3550 7550
Wire Notes Line
	1400 7550 1400 5975
Text Notes 725  6125 0    50   ~ 0
REF
Text Notes 1025 6125 0    50   ~ 0
Simbolo
Text Notes 1475 6125 0    50   ~ 0
Descripción
Text Notes 9200 1875 0    50   ~ 0
Conexión de alimentación y Datos
Wire Notes Line style solid
	9150 1775 10550 1775
Wire Notes Line style solid
	10550 1775 10550 2450
Wire Notes Line style solid
	10550 2450 9150 2450
Wire Notes Line style solid
	9150 2450 9150 1775
$EndSCHEMATC
